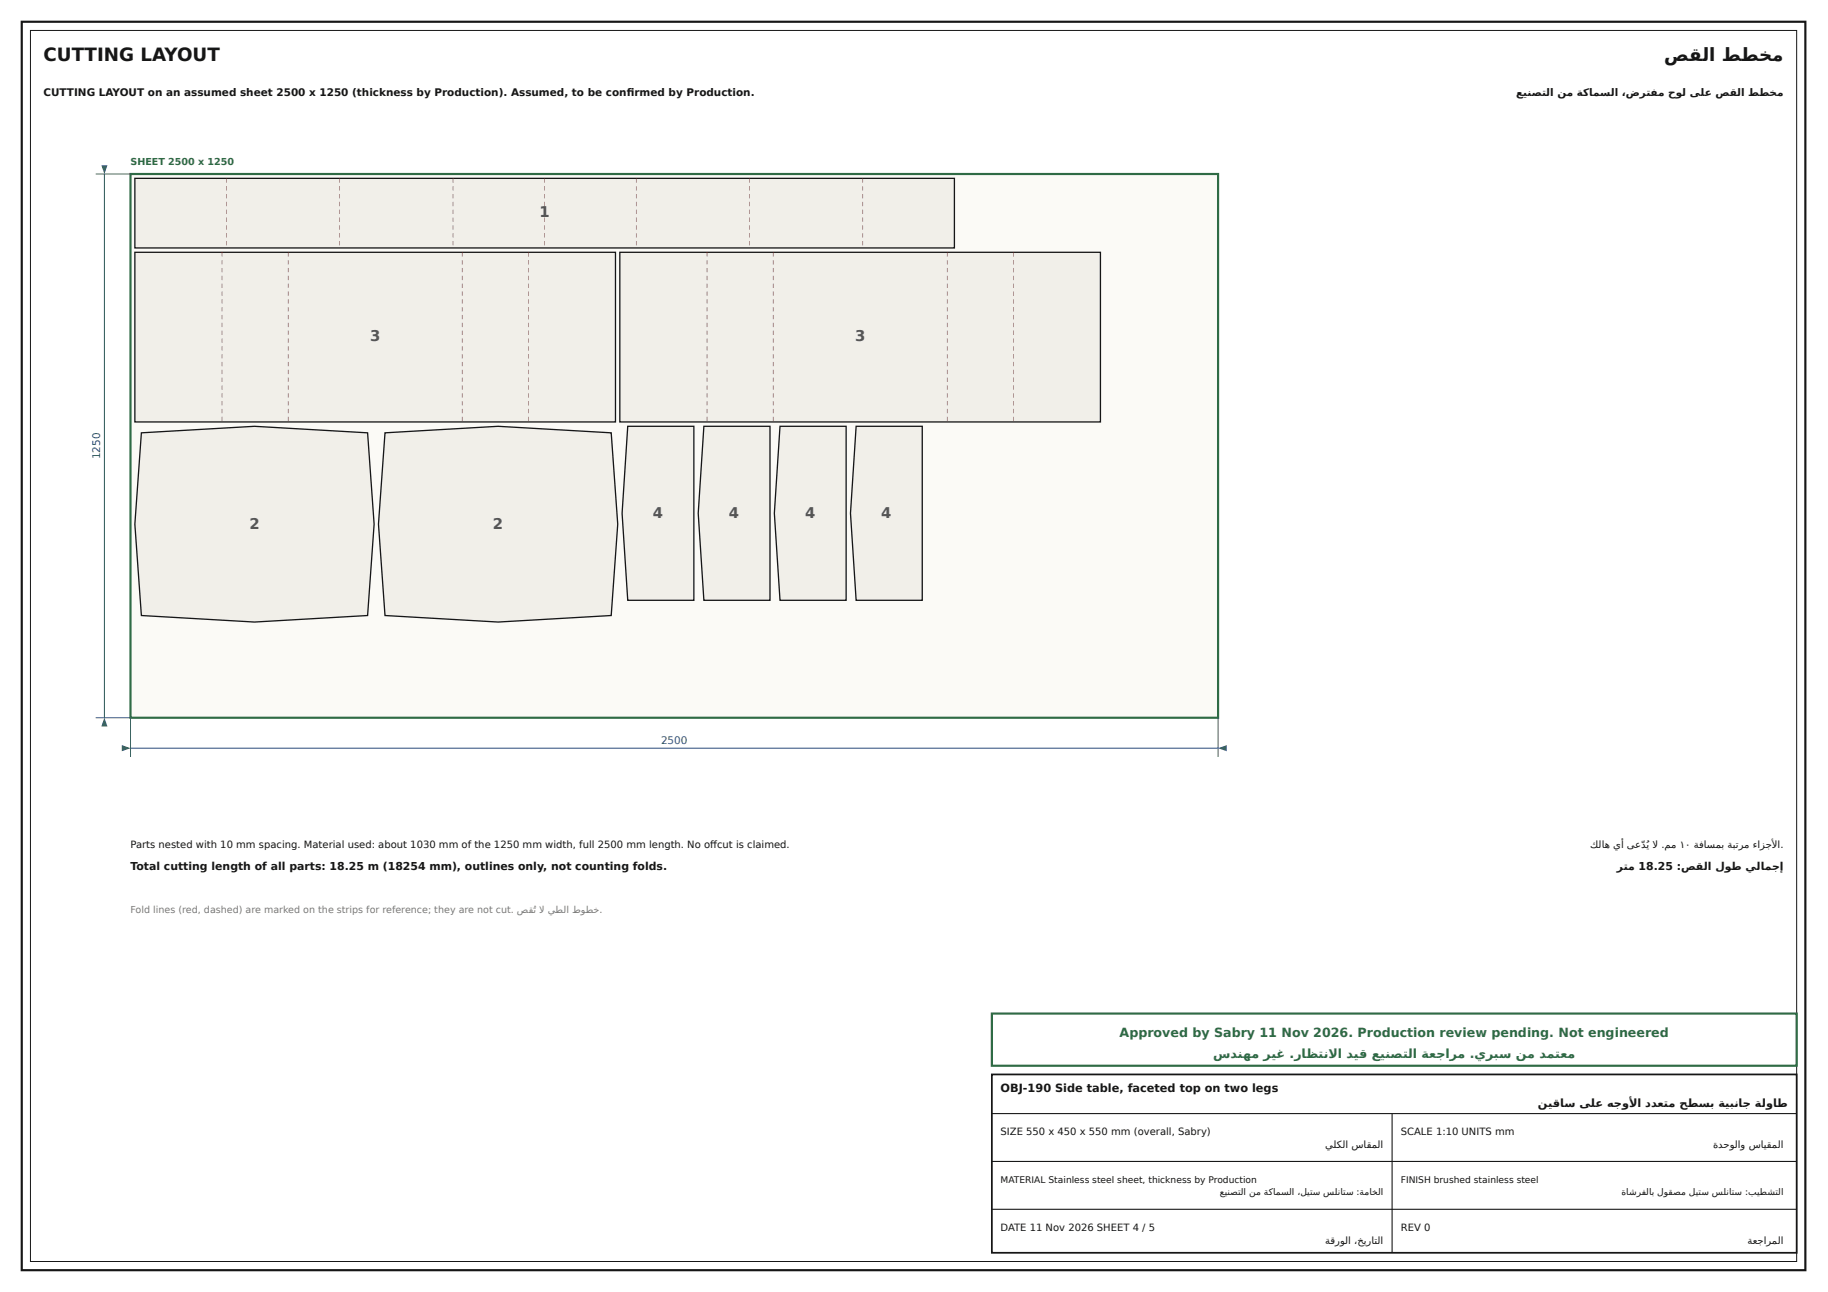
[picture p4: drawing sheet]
<svg xmlns="http://www.w3.org/2000/svg" width="420mm" height="297mm" viewBox="0 0 420 297" stroke-linecap="round" stroke-linejoin="round" font-family="sans-serif">
<path d="M5 5h410v287h-410z" fill="none" stroke="#161616" stroke-width=".5"/>
<path d="M7 7h406v283h-406z" fill="none" stroke="#161616" stroke-width=".23"/>
<path d="M228 247h185v41h-185z" fill="#fff"/>
<path d="M228 247h185v41h-185z" fill="none" stroke="#161616" stroke-width=".4"/>
<path d="M228 256h185M320 256v32M228 267h185M228 278h185" fill="none" stroke="#161616" stroke-width=".25"/>
<path d="M228 233h185v12h-185z" fill="#fff"/>
<path d="M228 233h185v12h-185z" fill="none" stroke="#2f6b45" stroke-width=".5"/>
<path d="M30 40h250v125h-250z" fill="#fbfaf6"/>
<path d="M30 40h250v125h-250z" fill="none" stroke="#2f6b45" stroke-width=".5"/>
<path d="M31 41h188.4v16h-188.4z" fill="#f1efe9"/>
<path d="M31 41h188.4v16h-188.4z" fill="none" stroke="#161616" stroke-width=".3"/>
<g fill="#b3261e">
<path d="M52 41h.1v1h-.1zM52 42.8h.1v1h-.1zM52 44.6h.1v1h-.1zM52 46.4h.1v1h-.1zM52 48.2h.1v1h-.1zM52 50h.1v1h-.1zM52 51.8h.1v1h-.1zM52 53.6h.1v1h-.1zM52 55.4h.1v1h-.1z"/>
<path d="M78 41h.2v1h-.2zM78 42.8h.2v1h-.2zM78 44.6h.2v1h-.2zM78 46.4h.2v1h-.2zM78 48.2h.2v1h-.2zM78 50h.2v1h-.2zM78 51.8h.2v1h-.2zM78 53.6h.2v1h-.2zM78 55.4h.2v1h-.2z"/>
<path d="M104.1 41h.1v1h-.1zM104.1 42.8h.1v1h-.1zM104.1 44.6h.1v1h-.1zM104.1 46.4h.1v1h-.1zM104.1 48.2h.1v1h-.1zM104.1 50h.1v1h-.1zM104.1 51.8h.1v1h-.1zM104.1 53.6h.1v1h-.1zM104.1 55.4h.1v1h-.1z"/>
<path d="M125.1 41h.1v1h-.1zM125.1 42.8h.1v1h-.1zM125.1 44.6h.1v1h-.1zM125.1 46.4h.1v1h-.1zM125.1 48.2h.1v1h-.1zM125.1 50h.1v1h-.1zM125.1 51.8h.1v1h-.1zM125.1 53.6h.1v1h-.1zM125.1 55.4h.1v1h-.1z"/>
<path d="M146.2 41h.1v1h-.1zM146.2 42.8h.1v1h-.1zM146.2 44.6h.1v1h-.1zM146.2 46.4h.1v1h-.1zM146.2 48.2h.1v1h-.1zM146.2 50h.1v1h-.1zM146.2 51.8h.1v1h-.1zM146.2 53.6h.1v1h-.1zM146.2 55.4h.1v1h-.1z"/>
<path d="M172.2 41h.1v1h-.1zM172.2 42.8h.1v1h-.1zM172.2 44.6h.1v1h-.1zM172.2 46.4h.1v1h-.1zM172.2 48.2h.1v1h-.1zM172.2 50h.1v1h-.1zM172.2 51.8h.1v1h-.1zM172.2 53.6h.1v1h-.1zM172.2 55.4h.1v1h-.1z"/>
<path d="M198.3 41h.1v1h-.1zM198.3 42.8h.1v1h-.1zM198.3 44.6h.1v1h-.1zM198.3 46.4h.1v1h-.1zM198.3 48.2h.1v1h-.1zM198.3 50h.1v1h-.1zM198.3 51.8h.1v1h-.1zM198.3 53.6h.1v1h-.1zM198.3 55.4h.1v1h-.1z"/>
</g>
<path d="M31 58h110.5v39h-110.5z" fill="#f1efe9"/>
<path d="M31 58h110.5v39h-110.5z" fill="none" stroke="#161616" stroke-width=".3"/>
<g fill="#b3261e">
<path d="M51 58h.1v1h-.1zM51 59.8h.1v1h-.1zM51 61.6h.1v1h-.1zM51 63.4h.1v1h-.1zM51 65.2h.1v1h-.1zM51 67h.1v1h-.1zM51 68.8h.1v1h-.1zM51 70.6h.1v1h-.1zM51 72.4h.1v1h-.1zM51 74.2h.1v1h-.1zM51 76h.1v1h-.1zM51 77.8h.1v1h-.1zM51 79.6h.1v1h-.1zM51 81.4h.1v1h-.1zM51 83.2h.1v1h-.1zM51 85h.1v1h-.1zM51 86.8h.1v1h-.1zM51 88.6h.1v1h-.1zM51 90.4h.1v1h-.1zM51 92.2h.1v1h-.1zM51 94h.1v1h-.1zM51 95.8h.1v1h-.1z"/>
<path d="M66.2 58h.1v1h-.1zM66.2 59.8h.1v1h-.1zM66.2 61.6h.1v1h-.1zM66.2 63.4h.1v1h-.1zM66.2 65.2h.1v1h-.1zM66.2 67h.1v1h-.1zM66.2 68.8h.1v1h-.1zM66.2 70.6h.1v1h-.1zM66.2 72.4h.1v1h-.1zM66.2 74.2h.1v1h-.1zM66.2 76h.1v1h-.1zM66.2 77.8h.1v1h-.1zM66.2 79.6h.1v1h-.1zM66.2 81.4h.1v1h-.1zM66.2 83.2h.1v1h-.1zM66.2 85h.1v1h-.1zM66.2 86.8h.1v1h-.1zM66.2 88.6h.1v1h-.1zM66.2 90.4h.1v1h-.1zM66.2 92.2h.1v1h-.1zM66.2 94h.1v1h-.1zM66.2 95.8h.1v1h-.1z"/>
<path d="M106.2 58h.1v1h-.1zM106.2 59.8h.1v1h-.1zM106.2 61.6h.1v1h-.1zM106.2 63.4h.1v1h-.1zM106.2 65.2h.1v1h-.1zM106.2 67h.1v1h-.1zM106.2 68.8h.1v1h-.1zM106.2 70.6h.1v1h-.1zM106.2 72.4h.1v1h-.1zM106.2 74.2h.1v1h-.1zM106.2 76h.1v1h-.1zM106.2 77.8h.1v1h-.1zM106.2 79.6h.1v1h-.1zM106.2 81.4h.1v1h-.1zM106.2 83.2h.1v1h-.1zM106.2 85h.1v1h-.1zM106.2 86.8h.1v1h-.1zM106.2 88.6h.1v1h-.1zM106.2 90.4h.1v1h-.1zM106.2 92.2h.1v1h-.1zM106.2 94h.1v1h-.1zM106.2 95.8h.1v1h-.1z"/>
<path d="M121.4 58h.1v1h-.1zM121.4 59.8h.1v1h-.1zM121.4 61.6h.1v1h-.1zM121.4 63.4h.1v1h-.1zM121.4 65.2h.1v1h-.1zM121.4 67h.1v1h-.1zM121.4 68.8h.1v1h-.1zM121.4 70.6h.1v1h-.1zM121.4 72.4h.1v1h-.1zM121.4 74.2h.1v1h-.1zM121.4 76h.1v1h-.1zM121.4 77.8h.1v1h-.1zM121.4 79.6h.1v1h-.1zM121.4 81.4h.1v1h-.1zM121.4 83.2h.1v1h-.1zM121.4 85h.1v1h-.1zM121.4 86.8h.1v1h-.1zM121.4 88.6h.1v1h-.1zM121.4 90.4h.1v1h-.1zM121.4 92.2h.1v1h-.1zM121.4 94h.1v1h-.1zM121.4 95.8h.1v1h-.1z"/>
</g>
<path d="M142.5 58h110.5v39h-110.5z" fill="#f1efe9"/>
<path d="M142.5 58h110.5v39h-110.5z" fill="none" stroke="#161616" stroke-width=".3"/>
<g fill="#b3261e">
<path d="M162.5 58h.1v1h-.1zM162.5 59.8h.1v1h-.1zM162.5 61.6h.1v1h-.1zM162.5 63.4h.1v1h-.1zM162.5 65.2h.1v1h-.1zM162.5 67h.1v1h-.1zM162.5 68.8h.1v1h-.1zM162.5 70.6h.1v1h-.1zM162.5 72.4h.1v1h-.1zM162.5 74.2h.1v1h-.1zM162.5 76h.1v1h-.1zM162.5 77.8h.1v1h-.1zM162.5 79.6h.1v1h-.1zM162.5 81.4h.1v1h-.1zM162.5 83.2h.1v1h-.1zM162.5 85h.1v1h-.1zM162.5 86.8h.1v1h-.1zM162.5 88.6h.1v1h-.1zM162.5 90.4h.1v1h-.1zM162.5 92.2h.1v1h-.1zM162.5 94h.1v1h-.1zM162.5 95.8h.1v1h-.1z"/>
<path d="M177.7 58h.1v1h-.1zM177.7 59.8h.1v1h-.1zM177.7 61.6h.1v1h-.1zM177.7 63.4h.1v1h-.1zM177.7 65.2h.1v1h-.1zM177.7 67h.1v1h-.1zM177.7 68.8h.1v1h-.1zM177.7 70.6h.1v1h-.1zM177.7 72.4h.1v1h-.1zM177.7 74.2h.1v1h-.1zM177.7 76h.1v1h-.1zM177.7 77.8h.1v1h-.1zM177.7 79.6h.1v1h-.1zM177.7 81.4h.1v1h-.1zM177.7 83.2h.1v1h-.1zM177.7 85h.1v1h-.1zM177.7 86.8h.1v1h-.1zM177.7 88.6h.1v1h-.1zM177.7 90.4h.1v1h-.1zM177.7 92.2h.1v1h-.1zM177.7 94h.1v1h-.1zM177.7 95.8h.1v1h-.1z"/>
<path d="M217.7 58h.1v1h-.1zM217.7 59.8h.1v1h-.1zM217.7 61.6h.1v1h-.1zM217.7 63.4h.1v1h-.1zM217.7 65.2h.1v1h-.1zM217.7 67h.1v1h-.1zM217.7 68.8h.1v1h-.1zM217.7 70.6h.1v1h-.1zM217.7 72.4h.1v1h-.1zM217.7 74.2h.1v1h-.1zM217.7 76h.1v1h-.1zM217.7 77.8h.1v1h-.1zM217.7 79.6h.1v1h-.1zM217.7 81.4h.1v1h-.1zM217.7 83.2h.1v1h-.1zM217.7 85h.1v1h-.1zM217.7 86.8h.1v1h-.1zM217.7 88.6h.1v1h-.1zM217.7 90.4h.1v1h-.1zM217.7 92.2h.1v1h-.1zM217.7 94h.1v1h-.1zM217.7 95.8h.1v1h-.1z"/>
<path d="M232.9 58h.1v1h-.1zM232.9 59.8h.1v1h-.1zM232.9 61.6h.1v1h-.1zM232.9 63.4h.1v1h-.1zM232.9 65.2h.1v1h-.1zM232.9 67h.1v1h-.1zM232.9 68.8h.1v1h-.1zM232.9 70.6h.1v1h-.1zM232.9 72.4h.1v1h-.1zM232.9 74.2h.1v1h-.1zM232.9 76h.1v1h-.1zM232.9 77.8h.1v1h-.1zM232.9 79.6h.1v1h-.1zM232.9 81.4h.1v1h-.1zM232.9 83.2h.1v1h-.1zM232.9 85h.1v1h-.1zM232.9 86.8h.1v1h-.1zM232.9 88.6h.1v1h-.1zM232.9 90.4h.1v1h-.1zM232.9 92.2h.1v1h-.1zM232.9 94h.1v1h-.1zM232.9 95.8h.1v1h-.1z"/>
</g>
<path d="M32.5 99.5l26-1.5 26 1.5 1.5 21-1.5 21-26 1.5-26-1.5-1.5-21z" fill="#f1efe9"/>
<path d="M32.5 99.5l26-1.5 26 1.5 1.5 21-1.5 21-26 1.5-26-1.5-1.5-21z" fill="none" stroke="#161616" stroke-width=".3"/>
<path d="M88.5 99.5l26-1.5 26 1.5 1.5 21-1.5 21-26 1.5-26-1.5-1.5-21z" fill="#f1efe9"/>
<path d="M88.5 99.5l26-1.5 26 1.5 1.5 21-1.5 21-26 1.5-26-1.5-1.5-21z" fill="none" stroke="#161616" stroke-width=".3"/>
<path d="M144.3 98h15.2v40h-15.2l-1.3-20z" fill="#f1efe9"/>
<path d="M144.3 98h15.2v40h-15.2l-1.3-20z" fill="none" stroke="#161616" stroke-width=".3"/>
<path d="M161.8 98h15.2v40h-15.2l-1.3-20z" fill="#f1efe9"/>
<path d="M161.8 98h15.2v40h-15.2l-1.3-20z" fill="none" stroke="#161616" stroke-width=".3"/>
<path d="M179.3 98h15.2v40h-15.2l-1.3-20z" fill="#f1efe9"/>
<path d="M179.3 98h15.2v40h-15.2l-1.3-20z" fill="none" stroke="#161616" stroke-width=".3"/>
<path d="M196.8 98h15.2v40h-15.2l-1.3-20z" fill="#f1efe9"/>
<path d="M196.8 98h15.2v40h-15.2l-1.3-20z" fill="none" stroke="#161616" stroke-width=".3"/>
<path d="M30 172h250" fill="none" stroke="#2a4a7a" stroke-width=".23"/>
<g fill="#2a4a7a">
<path d="M28 171.3l2 .7-2 .7z"/>
<path d="M280 172l2-.7v1.4z"/>
</g>
<path d="M24 40v125M30 165v9M280 165v9" fill="none" stroke="#2a4a7a" stroke-width=".23"/>
<g fill="#2a4a7a">
<path d="M23.3 38h1.4l-.7 2z"/>
<path d="M24 165l.7 2h-1.4z"/>
</g>
<path d="M22 40h8M22 165h8" fill="none" stroke="#2a4a7a" stroke-width=".23"/>
<g font-size="4.2" fill="#161616">
<text x="10" y="14">CUTTING LAYOUT</text>
<text x="382.6" y="14">صقلا ططخم</text>
</g>
<g font-size="3.4" fill="#555">
<text x="124" y="50">1</text>
<text x="85.1" y="78.5">3</text>
<text x="196.5" y="78.5">3</text>
<text x="150.1" y="119">4</text>
<text x="167.6" y="119">4</text>
<text x="185.1" y="119">4</text>
<text x="202.6" y="119">4</text>
<text x="57.3" y="121.5">2</text>
<text x="113.3" y="121.5">2</text>
</g>
<g font-size="2.9" fill="#2f6b45">
<text x="257.4" y="238.4">Approved by Sabry 11 Nov 2026. Production review pending. Not engineered</text>
<text x="278.9" y="243.2">سدنهم ريغ .راظتنال ا ديق عينصتلا ةعجارم .يربس نم دمتعم</text>
</g>
<g font-size="2.6" fill="#161616">
<text x="230" y="251">OBJ-190 Side table, faceted top on two legs</text>
<text x="353.5" y="254.4">نيقاس ىلع هجوأل ا ددعتم حطسب ةيبناج ةلواط</text>
</g>
<g font-size="2.5" fill="#161616">
<text x="30" y="200">Total cutting length of all parts: 18.25 m (18254 mm), outlines only, not counting folds.</text>
<text x="371.7" y="200">رتم 18.25 :صقلا لوط يلامجإ</text>
</g>
<g font-size="2.4" fill="#161616">
<text x="10" y="22">CUTTING LAYOUT on an assumed sheet 2500 x 1250 (thickness by Production). Assumed, to be confi rmed by Production.</text>
<text x="348.5" y="22">عينصتلا نم ةكامسلا ،ضرتفم حول ىلع صقلا ططخم</text>
</g>
<g font-size="2.4" fill="#2a4a7a">
<text x="23" y="105.6" transform="rotate(-90 23 105.6)">1250</text>
<text x="151.9" y="171">2500</text>
</g>
<g font-size="2.3" fill="#161616">
<text x="30" y="195">Parts nested with 10 mm spacing. Material used: about 1030 mm of the 1250 mm width, full 2500 mm length. No off cut is claimed.</text>
<text x="365.5" y="195">كلاه يأ ىعّد ُي ال .مم ١٠ ةفاسمب ةبترم ءازجأل ا.</text>
<text x="230" y="261">SIZE 550 x 450 x 550 mm (overall, Sabry)</text>
<text x="304.6" y="264">يلكلا ساقملا</text>
<text x="322" y="261">SCALE 1:10 UNITS mm</text>
<text x="393.8" y="264">ةدحولاو سايقملا</text>
<text x="230" y="283">DATE 11 Nov 2026 SHEET 4 / 5</text>
<text x="304.6" y="286">ةقرولا ،خيراتلا</text>
<text x="322" y="283">REV 0</text>
<text x="401.7" y="286">ةعجارملا</text>
</g>
<text font-size="2.2" fill="#2f6b45" x="30" y="38">SHEET 2500 x 1250</text>
<text font-size="2.2" fill="#7a7a7a" x="30" y="210">Fold lines (red, dashed) are marked on the strips for reference; they are not cut. صقتُ ال يطلا طوطخ.</text>
<g font-size="2.1" fill="#161616">
<text x="230" y="272">MATERIAL Stainless steel sheet, thickness by Production</text>
<text x="280.4" y="274.7">عينصتلا نم ةكامسلا ،ليتس سلناتس :ةماخلا</text>
<text x="322" y="272">FINISH brushed stainless steel</text>
<text x="372.7" y="274.7">ةاشرفلاب لوقصم ليتس سلناتس :بيطشتلا</text>
</g>
</svg>
